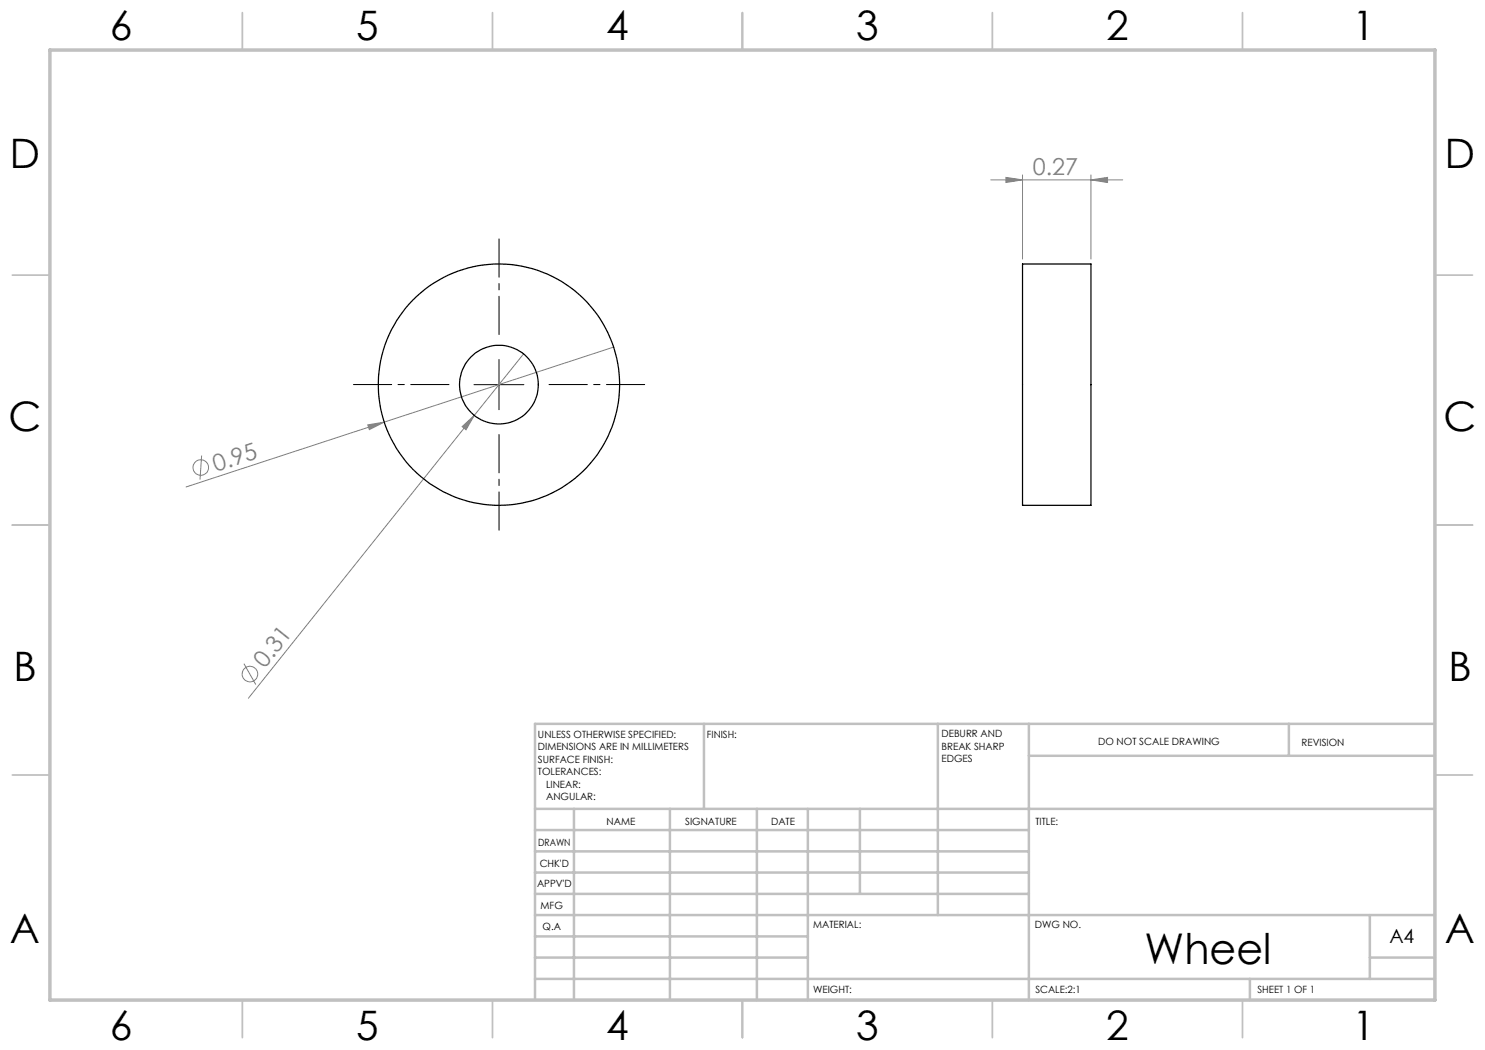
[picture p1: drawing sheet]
<svg xmlns="http://www.w3.org/2000/svg" width="297mm" height="210mm" viewBox="0 0 297 210" stroke-linecap="round" stroke-linejoin="round" font-family="sans-serif">
<g fill="none" stroke="#808080" stroke-width=".2">
<path d="M198.2 36h26.3M201.2 35.5l3.3 .5-3.3 .5zM204.5 35v16.8M218.2 36l3.3-.5v1zM218.2 35v16.8M104.7 70.8l-9.8 12.3M122.7 69.4l-45.8 15M40.3 91.1l-.3 4.8M73.6 85l3.3-.6-3 1.5zM76.9 84.4l-39.7 13M92.4 85.3l2.5-2.2-1.7 2.9zM94.9 83.1l-45.2 56.6"/>
<path d="M48.8 132.7l2.4 4.2"/>
<circle cx="40.2" cy="93.5" r="1.55"/>
<circle cx="50" cy="134.8" r="1.55"/>
</g>
<path d="M89.8 76.9h-19.1M99.8 66.9v-19.1M109.8 76.9h19.1M99.8 86.9v19.1" fill="none" stroke="#000" stroke-width=".2" stroke-dasharray="15.2 1.3 1.3 1.3" stroke-dashoffset="7.6"/>
<path d="M94.8 76.9h10M99.8 71.9v10" fill="none" stroke="#000" stroke-width=".2"/>
<g fill="none" stroke="#c0c0c0" stroke-width=".35">
<path d="M48.5 2.5v7.5M98.5 2.5v7.5M148.5 2.5v7.5M198.5 2.5v7.5M248.5 2.5v7.5M2.5 55h7.5M287 55h7.5M2.5 105h7.5M287 105h7.5M2.5 155h7.5M287 155h7.5M48.5 200v7.5"/>
<path d="M98.5 200v7.5M148.5 200v7.5M198.5 200v7.5M248.5 200v7.5"/>
</g>
<g fill="none" stroke="#c0c0c0" stroke-width=".5">
<path d="M140.8 144.8v17M187.6 144.8v38.2M205.8 144.8v55.2M205.8 151.2h81.2M257.8 144.8v6.4M287 144.8h-180v55.2M107 161.8h180M107 178.8h98.8M107 174.5h98.8M107 170.3h98.8M107 166h98.8M114.8 161.8v38.2"/>
<path d="M134 161.8v38.2M151.4 161.8v38.2M161.6 161.8v38.2M172 161.8v17M107 195.8h180M107 191.5h54.6M107 187.3h54.6M107 183h180M250 195.8v4.2M274 191.5h13M274 183v12.8"/>
</g>
<path d="M10 10h277v190h-277z" fill="none" stroke="#c0c0c0" stroke-width=".7"/>
<g fill="#808080">
<path d="M73.6 85l3.3-.6-3 1.5z"/>
<path d="M92.4 85.3l2.5-2.2-1.7 2.9z"/>
<path d="M218.2 36l3.3-.5v1zM201.2 35.5l3.3 .5-3.3 .5z"/>
</g>
<g fill="none" stroke="#000" stroke-width=".25">
<path d="M204.5 52.8h13.7v48.3h-13.7z"/>
<circle cx="99.8" cy="76.9" r="7.9"/>
<circle cx="99.8" cy="76.9" r="24.1"/>
</g>
<text font-size="8.5" x="228.9" y="192.7">Wheel</text>
<g font-size="8.1">
<text x="22" y="8">6</text>
<text x="71.2" y="8">5</text>
<text x="121.2" y="8">4</text>
<text x="171.3" y="8">3</text>
<text x="221.3" y="8">2</text>
<text x="270.5" y="8">1</text>
<text x="2" y="33.6">D</text>
<text x="289" y="33.6">D</text>
<text x="1.7" y="86.1">C</text>
<text x="288.7" y="86.1">C</text>
<text x="2.7" y="136.1">B</text>
<text x="289.7" y="136.1">B</text>
<text x="2" y="188.6">A</text>
<text x="289" y="188.6">A</text>
<text x="22" y="208">6</text>
<text x="71.2" y="208">5</text>
<text x="121.2" y="208">4</text>
<text x="171.3" y="208">3</text>
<text x="221.3" y="208">2</text>
<text x="270.5" y="208">1</text>
</g>
<g font-size="4.7" fill="#808080">
<text x="206.6" y="34.9">0.27</text>
<text x="43.1" y="94.3" transform="rotate(-18 43.1 94.3)">0.95</text>
<text x="52.9" y="133.9" transform="rotate(-51 52.9 133.9)">0.31</text>
</g>
<text font-size="3.9" x="277.9" y="188.5">A4</text>
<g font-size="2">
<text x="107.6" y="147.6">UNLESS OTHERWISE SPECIFIED:</text>
<text x="141.4" y="147.6">FINISH:</text>
<text x="188.3" y="147.5">DEBURR AND</text>
<text x="188.3" y="150">BREAK SHARP</text>
<text x="219.6" y="149">DO NOT SCALE DRAWING</text>
<text x="260.3" y="149.2">REVISION</text>
<text x="107.6" y="150.1">DIMENSIONS ARE IN MILLIMETERS</text>
<text x="107.6" y="152.6">SURFACE FINISH:</text>
<text x="107.6" y="155.1">TOLERANCES:</text>
<text x="188.3" y="152.5">EDGES</text>
<text x="109.2" y="157.6">LINEAR:</text>
<text x="109.2" y="160.1">ANGULAR:</text>
<text x="121.3" y="165">NAME</text>
<text x="137" y="164.9">SIGNATURE</text>
<text x="154.2" y="164.9">DATE</text>
<text x="207.1" y="164.9">TITLE:</text>
<text x="107.6" y="169.1">DRAWN</text>
<text x="107.9" y="173.3">CHK'D</text>
<text x="107.4" y="177.4">APPV'D</text>
<text x="108.1" y="181.8">MFG</text>
<text x="108.5" y="186">Q.A</text>
<text x="162.6" y="185.5">MATERIAL:</text>
<text x="207" y="185.5">DWG NO.</text>
<text x="162.6" y="198.5">WEIGHT:</text>
<text x="207.1" y="198.6">SCALE:2:1</text>
<text x="251.5" y="198.6">SHEET 1 OF 1</text>
</g>
</svg>
